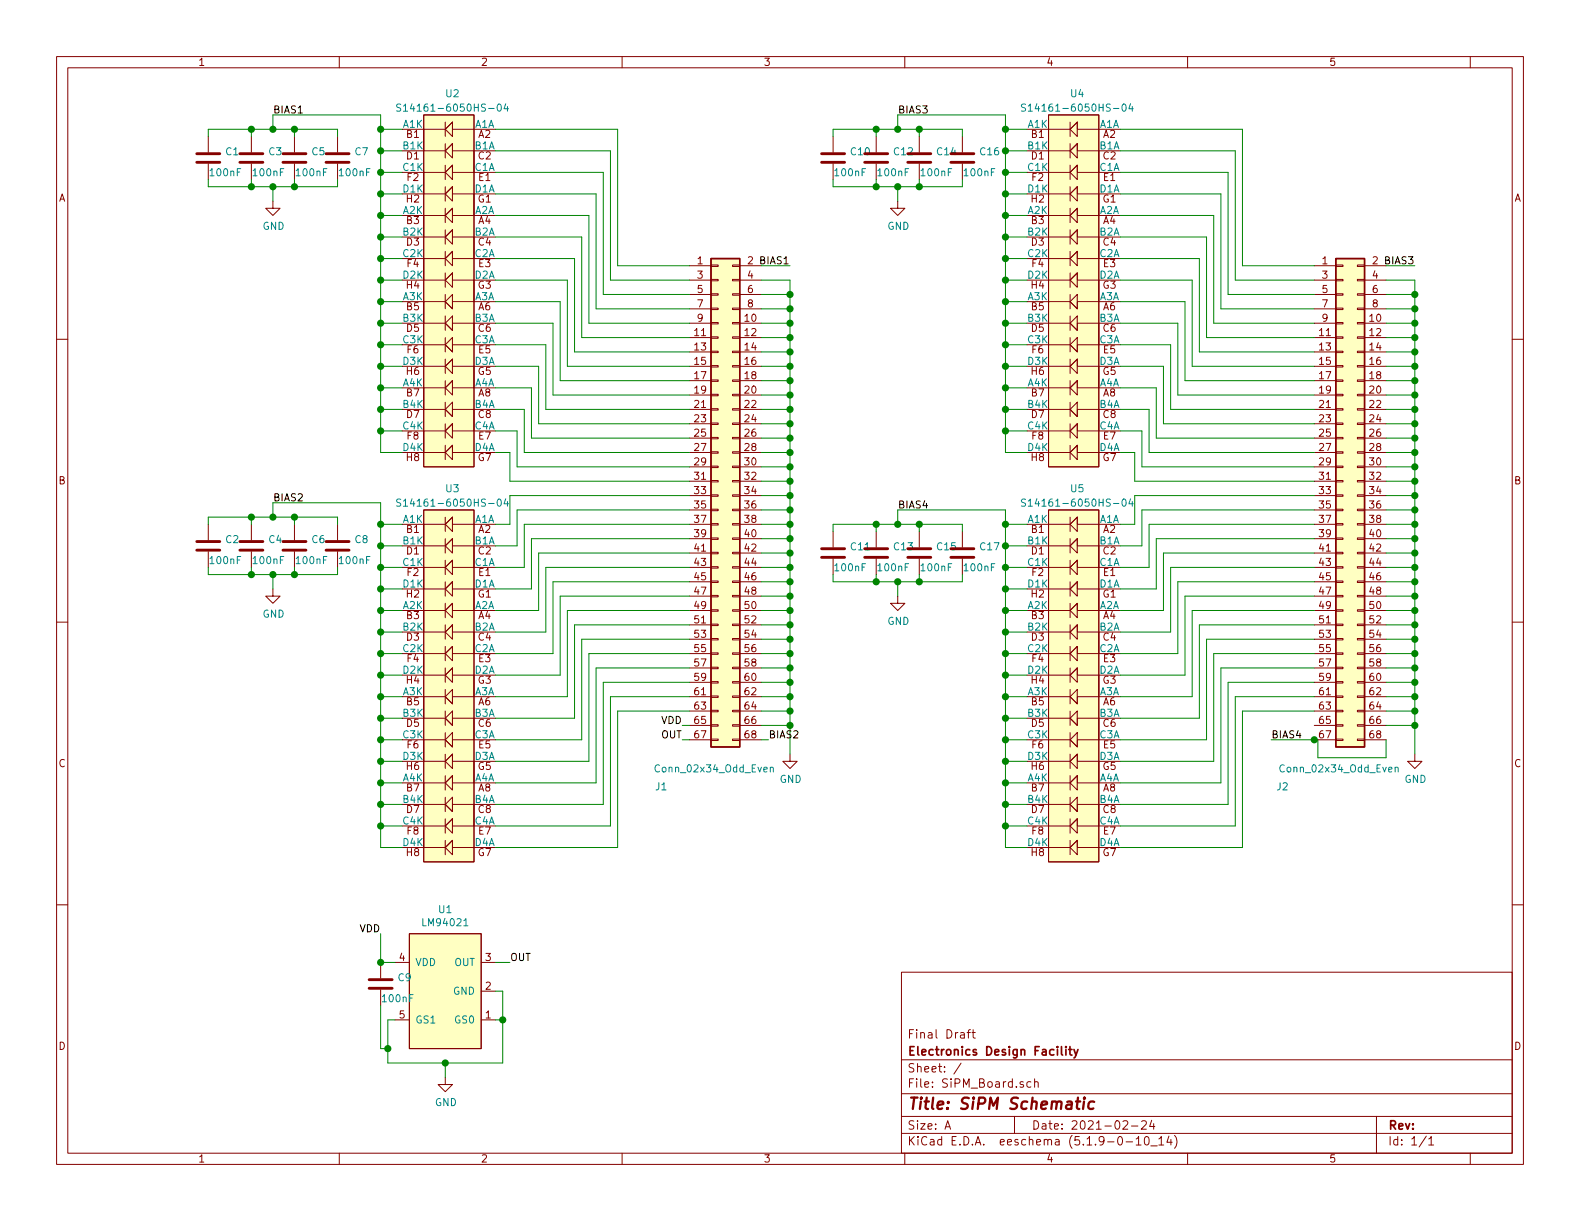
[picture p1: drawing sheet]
EESchema Schematic File Version 4
EELAYER 30 0
EELAYER END
$Descr A 11000 8500
encoding utf-8
Sheet 1 1
Title "SiPM Schematic"
Date "2021-02-24"
Rev ""
Comp "Electronics Design Facility"
Comment1 "Final Draft"
Comment2 ""
Comment3 ""
Comment4 ""
$EndDescr
Wire Wire Line
	2650 5750 2650 5900
Connection ~ 2650 5750
Wire Wire Line
	2650 5600 2650 5750
Connection ~ 2650 5600
Wire Wire Line
	2650 5450 2650 5600
Connection ~ 2650 5450
Wire Wire Line
	2650 5300 2650 5450
Connection ~ 2650 5300
Wire Wire Line
	2650 5150 2650 5300
Connection ~ 2650 5150
Connection ~ 2650 5000
Wire Wire Line
	2650 4850 2650 5000
Connection ~ 2650 4850
Wire Wire Line
	2650 4700 2650 4850
Connection ~ 2650 4700
Wire Wire Line
	2650 4550 2650 4700
Connection ~ 2650 4550
Wire Wire Line
	2650 4400 2650 4550
Connection ~ 2650 4400
Wire Wire Line
	2650 4250 2650 4400
Connection ~ 2650 4250
Wire Wire Line
	2650 4100 2650 4250
Connection ~ 2650 4100
Wire Wire Line
	2650 3950 2650 4100
Connection ~ 2650 3950
Connection ~ 2650 3800
Wire Wire Line
	2650 3650 2650 3800
Wire Wire Line
	2650 5150 2650 5000
Wire Wire Line
	3550 3650 3550 3450
Wire Wire Line
	3600 3800 3600 3550
Wire Wire Line
	3650 3950 3650 3650
Wire Wire Line
	3700 4100 3700 3750
Wire Wire Line
	2650 3800 2650 3950
Wire Wire Line
	2650 1650 2800 1650
Wire Wire Line
	2650 3000 2650 3150
Connection ~ 2650 3000
Wire Wire Line
	2650 2850 2650 3000
Connection ~ 2650 2850
Wire Wire Line
	2650 2700 2650 2850
Connection ~ 2650 2700
Wire Wire Line
	2650 2550 2650 2700
Connection ~ 2650 2550
Wire Wire Line
	2650 2400 2650 2550
Connection ~ 2650 2400
Wire Wire Line
	2650 2250 2650 2400
Connection ~ 2650 2250
Wire Wire Line
	2650 2100 2650 2250
Connection ~ 2650 2100
Wire Wire Line
	2650 1950 2650 2100
Connection ~ 2650 1950
Wire Wire Line
	2650 1800 2650 1950
Connection ~ 2650 1800
Wire Wire Line
	2650 1650 2650 1800
Connection ~ 2650 1650
Wire Wire Line
	2650 1500 2650 1650
Connection ~ 2650 1500
Wire Wire Line
	2650 1350 2650 1500
Connection ~ 2650 1350
Wire Wire Line
	2650 1200 2650 1350
Connection ~ 2650 1200
Wire Wire Line
	2650 1050 2650 1200
Connection ~ 2650 1050
Wire Wire Line
	2650 900  2650 1050
Wire Wire Line
	2650 3150 2800 3150
Wire Wire Line
	2650 3000 2800 3000
Wire Wire Line
	2650 2850 2800 2850
Wire Wire Line
	2650 2700 2800 2700
Wire Wire Line
	2650 2550 2800 2550
Wire Wire Line
	2650 2400 2800 2400
Wire Wire Line
	2650 2250 2800 2250
Wire Wire Line
	2650 2100 2800 2100
Wire Wire Line
	2650 1950 2800 1950
Wire Wire Line
	2650 1800 2800 1800
Wire Wire Line
	2650 1500 2800 1500
Wire Wire Line
	2650 1350 2800 1350
Wire Wire Line
	2650 1200 2800 1200
Wire Wire Line
	2650 1050 2800 1050
Wire Wire Line
	2650 900  2800 900 
Wire Wire Line
	3700 2700 3700 3050
Wire Wire Line
	3650 2850 3650 3150
Wire Wire Line
	3600 3000 3600 3250
Wire Wire Line
	3550 3150 3550 3350
Connection ~ 5500 5050
Wire Wire Line
	5500 5050 5500 5250
Wire Wire Line
	5300 1950 5500 1950
Wire Wire Line
	5500 2050 5500 1950
Wire Wire Line
	5500 2150 5500 2050
Wire Wire Line
	4300 1850 4800 1850
Wire Wire Line
	4300 900  4300 1850
Wire Wire Line
	4250 1950 4800 1950
Wire Wire Line
	4250 1050 4250 1950
Wire Wire Line
	4200 2050 4800 2050
Wire Wire Line
	4200 1200 4200 2050
Wire Wire Line
	4150 2150 4800 2150
Wire Wire Line
	4150 1350 4150 2150
Wire Wire Line
	4100 2250 4800 2250
Wire Wire Line
	4100 1500 4100 2250
Wire Wire Line
	4050 2350 4800 2350
Wire Wire Line
	4000 2450 4800 2450
Wire Wire Line
	4000 1800 4000 2450
Wire Wire Line
	3950 2550 4800 2550
Wire Wire Line
	3950 1950 3950 2550
Wire Wire Line
	3900 2650 4800 2650
Wire Wire Line
	3900 2100 3900 2650
Wire Wire Line
	3850 2750 4800 2750
Wire Wire Line
	3850 2250 3850 2750
Wire Wire Line
	3800 2850 4800 2850
Wire Wire Line
	3800 2400 3800 2850
Wire Wire Line
	3750 2950 4800 2950
Wire Wire Line
	3750 2550 3750 2950
Wire Wire Line
	3700 3050 4800 3050
Wire Wire Line
	3650 3150 4800 3150
Wire Wire Line
	3600 3250 4800 3250
Wire Wire Line
	3550 3350 4800 3350
Wire Wire Line
	4300 4950 4800 4950
Wire Wire Line
	4250 4850 4800 4850
Wire Wire Line
	4200 4750 4800 4750
Wire Wire Line
	4150 4650 4800 4650
Wire Wire Line
	4100 4550 4800 4550
Wire Wire Line
	4050 4450 4800 4450
Wire Wire Line
	4000 4350 4800 4350
Wire Wire Line
	3950 4250 4800 4250
Wire Wire Line
	3900 4150 4800 4150
Wire Wire Line
	3850 4050 4800 4050
Wire Wire Line
	3800 3950 4800 3950
Wire Wire Line
	3750 3850 4800 3850
Wire Wire Line
	3700 3750 4800 3750
Wire Wire Line
	3650 3650 4800 3650
Wire Wire Line
	3600 3550 4800 3550
Wire Wire Line
	3550 3450 4800 3450
Wire Wire Line
	4300 5900 4300 4950
Wire Wire Line
	4250 5750 4250 4850
Wire Wire Line
	4200 5600 4200 4750
Wire Wire Line
	4150 5450 4150 4650
Wire Wire Line
	4100 5300 4100 4550
Wire Wire Line
	4050 5150 4050 4450
Wire Wire Line
	4000 5000 4000 4350
Wire Wire Line
	3950 4850 3950 4250
Wire Wire Line
	3900 4700 3900 4150
Wire Wire Line
	3850 4550 3850 4050
Wire Wire Line
	3800 4400 3800 3950
Wire Wire Line
	3750 4250 3750 3850
$Comp
L Connector_Generic:Conn_02x34_Odd_Even J1
U 1 1
P 5000 3450
F 0 "J1" H 4650 1425 50  0000 R CNN
F 1 "Conn_02x34_Odd_Even" H 5400 1550 50  0000 R CNN
F 2 "Arich_SiPM_Footprints:MW-34-03-G-D-245-065-ES" H 5000 3450 50  0001 C CNN
F 3 "http://suddendocs.samtec.com/prints/mw-xx-03-x-d-xxx-xxx-xx-footprint.pdf" H 5000 3450 50  0001 C CNN
F 4 "MW-34-03-G-D-245-065-ES" H 5000 3450 50  0001 C CNN "MFN"
F 5 "Samtec" H 5000 3450 50  0001 C CNN "Supplier"
F 6 "MW-34-03-G-D-245-065-ES" H 5000 3450 50  0001 C CNN "Supplier P/N"
F 7 "$0" H 5000 3450 50  0001 C CNN "Item Cost"
	1    5000 3450
	1    0    0    -1  
$EndComp
Wire Wire Line
	5300 3350 5500 3350
Wire Wire Line
	5300 3850 5500 3850
Wire Wire Line
	5300 5050 5500 5050
Wire Wire Line
	5500 5050 5500 4950
Wire Wire Line
	5300 4950 5500 4950
Connection ~ 5500 4950
Wire Wire Line
	5500 4950 5500 4850
Wire Wire Line
	5300 4850 5500 4850
Connection ~ 5500 4850
Wire Wire Line
	5500 4850 5500 4750
Wire Wire Line
	5300 4750 5500 4750
Connection ~ 5500 4750
Wire Wire Line
	5500 4750 5500 4650
Wire Wire Line
	5300 4650 5500 4650
Connection ~ 5500 4650
Wire Wire Line
	5500 4650 5500 4550
Wire Wire Line
	5300 4550 5500 4550
Connection ~ 5500 4550
Wire Wire Line
	5500 4550 5500 4450
Wire Wire Line
	5300 4450 5500 4450
Connection ~ 5500 4450
Wire Wire Line
	5500 4450 5500 4350
Wire Wire Line
	5300 4350 5500 4350
Connection ~ 5500 4350
Wire Wire Line
	5500 4350 5500 4250
Wire Wire Line
	5300 4250 5500 4250
Connection ~ 5500 4250
Wire Wire Line
	5500 4250 5500 4150
Wire Wire Line
	5300 4150 5500 4150
Connection ~ 5500 4150
Wire Wire Line
	5500 4150 5500 4050
Wire Wire Line
	5300 4050 5500 4050
Connection ~ 5500 4050
Wire Wire Line
	5500 4050 5500 3950
Wire Wire Line
	5300 3950 5500 3950
Connection ~ 5500 3950
Wire Wire Line
	5500 3950 5500 3850
Connection ~ 5500 3850
Wire Wire Line
	5500 3850 5500 3750
Wire Wire Line
	5300 3750 5500 3750
Connection ~ 5500 3750
Wire Wire Line
	5500 3750 5500 3650
Wire Wire Line
	5300 3650 5500 3650
Connection ~ 5500 3650
Wire Wire Line
	5500 3650 5500 3550
Wire Wire Line
	5300 3550 5500 3550
Connection ~ 5500 3550
Wire Wire Line
	5500 3550 5500 3450
Wire Wire Line
	5300 3450 5500 3450
Connection ~ 5500 3450
Wire Wire Line
	5500 3450 5500 3350
Connection ~ 5500 3350
Wire Wire Line
	5500 3350 5500 3250
Wire Wire Line
	5300 3250 5500 3250
Connection ~ 5500 3250
Wire Wire Line
	5500 3250 5500 3150
Wire Wire Line
	5300 3150 5500 3150
Connection ~ 5500 3150
Wire Wire Line
	5500 3150 5500 3050
Wire Wire Line
	5300 3050 5500 3050
Connection ~ 5500 3050
Wire Wire Line
	5500 3050 5500 2950
Wire Wire Line
	5300 2950 5500 2950
Connection ~ 5500 2950
Wire Wire Line
	5500 2950 5500 2850
Wire Wire Line
	5300 2850 5500 2850
Connection ~ 5500 2850
Wire Wire Line
	5500 2850 5500 2750
Wire Wire Line
	5300 2750 5500 2750
Connection ~ 5500 2750
Wire Wire Line
	5500 2750 5500 2650
Wire Wire Line
	5300 2650 5500 2650
Connection ~ 5500 2650
Wire Wire Line
	5500 2650 5500 2550
Wire Wire Line
	5300 2550 5500 2550
Connection ~ 5500 2550
Wire Wire Line
	5500 2550 5500 2450
Wire Wire Line
	5300 2450 5500 2450
Connection ~ 5500 2450
Wire Wire Line
	5500 2450 5500 2350
Wire Wire Line
	5300 2350 5500 2350
Connection ~ 5500 2350
Wire Wire Line
	5500 2350 5500 2250
Wire Wire Line
	5300 2250 5500 2250
Connection ~ 5500 2250
Wire Wire Line
	5500 2250 5500 2150
Wire Wire Line
	5300 2150 5500 2150
Connection ~ 5500 2150
Wire Wire Line
	5300 2050 5500 2050
Connection ~ 5500 2050
$Comp
L power:GND #PWR04
U 1 1
P 5500 5250
F 0 "#PWR04" H 5500 5000 50  0001 C CNN
F 1 "GND" H 5505 5077 50  0000 C CNN
F 2 "" H 5500 5250 50  0001 C CNN
F 3 "" H 5500 5250 50  0001 C CNN
	1    5500 5250
	1    0    0    -1  
$EndComp
Wire Wire Line
	3450 3150 3550 3150
Wire Wire Line
	3450 3000 3600 3000
Wire Wire Line
	3450 2850 3650 2850
Wire Wire Line
	3450 2700 3700 2700
Wire Wire Line
	3450 2550 3750 2550
Wire Wire Line
	3450 2400 3800 2400
Wire Wire Line
	3450 2250 3850 2250
Wire Wire Line
	3450 2100 3900 2100
Wire Wire Line
	3450 1950 3950 1950
Wire Wire Line
	4050 1650 4050 2350
Wire Wire Line
	3450 1800 4000 1800
Wire Wire Line
	3450 1650 4050 1650
Wire Wire Line
	3450 1500 4100 1500
Wire Wire Line
	3450 1350 4150 1350
Wire Wire Line
	3450 1200 4200 1200
Wire Wire Line
	3450 1050 4250 1050
Wire Wire Line
	3450 900  4300 900 
Wire Wire Line
	3450 3650 3550 3650
Wire Wire Line
	3450 3800 3600 3800
Wire Wire Line
	3450 3950 3650 3950
Wire Wire Line
	3450 4100 3700 4100
Wire Wire Line
	3450 4250 3750 4250
Wire Wire Line
	3450 4400 3800 4400
Wire Wire Line
	3450 4550 3850 4550
Wire Wire Line
	3450 4700 3900 4700
Wire Wire Line
	3450 4850 3950 4850
Wire Wire Line
	3450 5000 4000 5000
Wire Wire Line
	3450 5150 4050 5150
Wire Wire Line
	3450 5300 4100 5300
Wire Wire Line
	3450 5450 4150 5450
Wire Wire Line
	3450 5600 4200 5600
Wire Wire Line
	3450 5750 4250 5750
Wire Wire Line
	3450 5900 4300 5900
Wire Wire Line
	7000 5750 7000 5900
Connection ~ 7000 5750
Wire Wire Line
	7000 5600 7000 5750
Connection ~ 7000 5600
Wire Wire Line
	7000 5450 7000 5600
Connection ~ 7000 5450
Wire Wire Line
	7000 5300 7000 5450
Connection ~ 7000 5300
Wire Wire Line
	7000 5150 7000 5300
Connection ~ 7000 5150
Connection ~ 7000 5000
Wire Wire Line
	7000 4850 7000 5000
Connection ~ 7000 4850
Wire Wire Line
	7000 4700 7000 4850
Connection ~ 7000 4700
Wire Wire Line
	7000 4550 7000 4700
Connection ~ 7000 4550
Wire Wire Line
	7000 4400 7000 4550
Connection ~ 7000 4400
Wire Wire Line
	7000 4250 7000 4400
Connection ~ 7000 4250
Wire Wire Line
	7000 4100 7000 4250
Connection ~ 7000 4100
Wire Wire Line
	7000 3950 7000 4100
Connection ~ 7000 3950
Connection ~ 7000 3800
Wire Wire Line
	7000 3650 7000 3800
Wire Wire Line
	7000 5900 7150 5900
Wire Wire Line
	7000 5750 7150 5750
Wire Wire Line
	7000 5600 7150 5600
Wire Wire Line
	7000 5450 7150 5450
Wire Wire Line
	7000 5300 7150 5300
Wire Wire Line
	7000 5150 7150 5150
Wire Wire Line
	7000 5000 7150 5000
Wire Wire Line
	7000 4850 7150 4850
Wire Wire Line
	7000 4700 7150 4700
Wire Wire Line
	7000 4550 7150 4550
Wire Wire Line
	7000 4400 7150 4400
Wire Wire Line
	7000 4250 7150 4250
Wire Wire Line
	7000 4100 7150 4100
Wire Wire Line
	7000 3950 7150 3950
Wire Wire Line
	7000 3800 7150 3800
Wire Wire Line
	7000 3650 7150 3650
$Comp
L Arich_SiPM_Board_Parts:S14161-6050HS-04 U5
U 1 1
P 7500 4600
F 0 "U5" H 7500 5800 50  0000 C CNN
F 1 "S14161-6050HS-04" H 7500 5700 50  0000 C CNN
F 2 "Arich_SiPM_Footprints:S14161-6050HS-04" V 7500 5700 50  0001 C CNN
F 3 "https://www.hamamatsu.com/resources/pdf/ssd/s14160_s14161_series_kapd1064e.pdf" V 7500 5700 50  0001 C CNN
	1    7500 4600
	1    0    0    -1  
$EndComp
Wire Wire Line
	7000 5150 7000 5000
Wire Wire Line
	7900 3650 7900 3450
Wire Wire Line
	7950 3800 7950 3550
Wire Wire Line
	8000 3950 8000 3650
Wire Wire Line
	8050 4100 8050 3750
Wire Wire Line
	7000 3800 7000 3950
Wire Wire Line
	7000 1650 7150 1650
Wire Wire Line
	7000 3000 7000 3150
Connection ~ 7000 3000
Wire Wire Line
	7000 2850 7000 3000
Connection ~ 7000 2850
Wire Wire Line
	7000 2700 7000 2850
Connection ~ 7000 2700
Wire Wire Line
	7000 2550 7000 2700
Connection ~ 7000 2550
Wire Wire Line
	7000 2400 7000 2550
Connection ~ 7000 2400
Wire Wire Line
	7000 2250 7000 2400
Connection ~ 7000 2250
Wire Wire Line
	7000 2100 7000 2250
Connection ~ 7000 2100
Wire Wire Line
	7000 1950 7000 2100
Connection ~ 7000 1950
Wire Wire Line
	7000 1800 7000 1950
Connection ~ 7000 1800
Wire Wire Line
	7000 1650 7000 1800
Connection ~ 7000 1650
Wire Wire Line
	7000 1500 7000 1650
Connection ~ 7000 1500
Wire Wire Line
	7000 1350 7000 1500
Connection ~ 7000 1350
Wire Wire Line
	7000 1200 7000 1350
Connection ~ 7000 1200
Wire Wire Line
	7000 1050 7000 1200
Connection ~ 7000 1050
Wire Wire Line
	7000 900  7000 1050
Wire Wire Line
	7000 3150 7150 3150
Wire Wire Line
	7000 3000 7150 3000
Wire Wire Line
	7000 2850 7150 2850
Wire Wire Line
	7000 2700 7150 2700
Wire Wire Line
	7000 2550 7150 2550
Wire Wire Line
	7000 2400 7150 2400
Wire Wire Line
	7000 2250 7150 2250
Wire Wire Line
	7000 2100 7150 2100
Wire Wire Line
	7000 1950 7150 1950
Wire Wire Line
	7000 1800 7150 1800
Wire Wire Line
	7000 1500 7150 1500
Wire Wire Line
	7000 1350 7150 1350
Wire Wire Line
	7000 1200 7150 1200
Wire Wire Line
	7000 1050 7150 1050
Wire Wire Line
	7000 900  7150 900 
Wire Wire Line
	8050 2700 8050 3050
Wire Wire Line
	8000 2850 8000 3150
Wire Wire Line
	7950 3000 7950 3250
Wire Wire Line
	7900 3150 7900 3350
Connection ~ 9850 5050
Wire Wire Line
	9650 1950 9850 1950
Wire Wire Line
	9850 2050 9850 1950
Wire Wire Line
	9850 2150 9850 2050
Wire Wire Line
	8650 1850 9150 1850
Wire Wire Line
	8650 900  8650 1850
Wire Wire Line
	8600 1950 9150 1950
Wire Wire Line
	8600 1050 8600 1950
Wire Wire Line
	8550 2050 9150 2050
Wire Wire Line
	8550 1200 8550 2050
Wire Wire Line
	8500 2150 9150 2150
Wire Wire Line
	8500 1350 8500 2150
Wire Wire Line
	8450 2250 9150 2250
Wire Wire Line
	8450 1500 8450 2250
Wire Wire Line
	8400 2350 9150 2350
Wire Wire Line
	8350 2450 9150 2450
Wire Wire Line
	8350 1800 8350 2450
Wire Wire Line
	8300 2550 9150 2550
Wire Wire Line
	8300 1950 8300 2550
Wire Wire Line
	8250 2650 9150 2650
Wire Wire Line
	8250 2100 8250 2650
Wire Wire Line
	8200 2750 9150 2750
Wire Wire Line
	8200 2250 8200 2750
Wire Wire Line
	8150 2850 9150 2850
Wire Wire Line
	8150 2400 8150 2850
Wire Wire Line
	8100 2950 9150 2950
Wire Wire Line
	8100 2550 8100 2950
Wire Wire Line
	8050 3050 9150 3050
Wire Wire Line
	8000 3150 9150 3150
Wire Wire Line
	7950 3250 9150 3250
Wire Wire Line
	7900 3350 9150 3350
Wire Wire Line
	8650 4950 9150 4950
Wire Wire Line
	8600 4850 9150 4850
Wire Wire Line
	8550 4750 9150 4750
Wire Wire Line
	8500 4650 9150 4650
Wire Wire Line
	8450 4550 9150 4550
Wire Wire Line
	8400 4450 9150 4450
Wire Wire Line
	8350 4350 9150 4350
Wire Wire Line
	8300 4250 9150 4250
Wire Wire Line
	8250 4150 9150 4150
Wire Wire Line
	8200 4050 9150 4050
Wire Wire Line
	8150 3950 9150 3950
Wire Wire Line
	8100 3850 9150 3850
Wire Wire Line
	8050 3750 9150 3750
Wire Wire Line
	8000 3650 9150 3650
Wire Wire Line
	7950 3550 9150 3550
Wire Wire Line
	7900 3450 9150 3450
Wire Wire Line
	8650 5900 8650 4950
Wire Wire Line
	8600 5750 8600 4850
Wire Wire Line
	8550 5600 8550 4750
Wire Wire Line
	8500 5450 8500 4650
Wire Wire Line
	8450 5300 8450 4550
Wire Wire Line
	8400 5150 8400 4450
Wire Wire Line
	8350 5000 8350 4350
Wire Wire Line
	8300 4850 8300 4250
Wire Wire Line
	8250 4700 8250 4150
Wire Wire Line
	8200 4550 8200 4050
Wire Wire Line
	8150 4400 8150 3950
Wire Wire Line
	8100 4250 8100 3850
$Comp
L Connector_Generic:Conn_02x34_Odd_Even J2
U 1 1
P 9350 3450
F 0 "J2" H 8975 1425 50  0000 R CNN
F 1 "Conn_02x34_Odd_Even" H 9750 1550 50  0000 R CNN
F 2 "Arich_SiPM_Footprints:MW-34-03-G-D-245-065-ES" H 9350 3450 50  0001 C CNN
F 3 "http://suddendocs.samtec.com/prints/mw-xx-03-x-d-xxx-xxx-xx-footprint.pdf" H 9350 3450 50  0001 C CNN
F 4 "MW-34-03-G-D-245-065-ES" H 9350 3450 50  0001 C CNN "MFN"
F 5 "Samtec" H 9350 3450 50  0001 C CNN "Supplier"
F 6 "MW-34-03-G-D-245-065-ES" H 9350 3450 50  0001 C CNN "Supplier P/N"
F 7 "$0" H 9350 3450 50  0001 C CNN "Item Cost"
	1    9350 3450
	1    0    0    -1  
$EndComp
Wire Wire Line
	9650 3350 9850 3350
Wire Wire Line
	9650 3850 9850 3850
Wire Wire Line
	9650 5050 9850 5050
Wire Wire Line
	9850 5050 9850 4950
Wire Wire Line
	9650 4950 9850 4950
Connection ~ 9850 4950
Wire Wire Line
	9850 4950 9850 4850
Wire Wire Line
	9650 4850 9850 4850
Connection ~ 9850 4850
Wire Wire Line
	9850 4850 9850 4750
Wire Wire Line
	9650 4750 9850 4750
Connection ~ 9850 4750
Wire Wire Line
	9850 4750 9850 4650
Wire Wire Line
	9650 4650 9850 4650
Connection ~ 9850 4650
Wire Wire Line
	9850 4650 9850 4550
Wire Wire Line
	9650 4550 9850 4550
Connection ~ 9850 4550
Wire Wire Line
	9850 4550 9850 4450
Wire Wire Line
	9650 4450 9850 4450
Connection ~ 9850 4450
Wire Wire Line
	9850 4450 9850 4350
Wire Wire Line
	9650 4350 9850 4350
Connection ~ 9850 4350
Wire Wire Line
	9850 4350 9850 4250
Wire Wire Line
	9650 4250 9850 4250
Connection ~ 9850 4250
Wire Wire Line
	9850 4250 9850 4150
Wire Wire Line
	9650 4150 9850 4150
Connection ~ 9850 4150
Wire Wire Line
	9850 4150 9850 4050
Wire Wire Line
	9650 4050 9850 4050
Connection ~ 9850 4050
Wire Wire Line
	9850 4050 9850 3950
Wire Wire Line
	9650 3950 9850 3950
Connection ~ 9850 3950
Wire Wire Line
	9850 3950 9850 3850
Connection ~ 9850 3850
Wire Wire Line
	9850 3850 9850 3750
Wire Wire Line
	9650 3750 9850 3750
Connection ~ 9850 3750
Wire Wire Line
	9850 3750 9850 3650
Wire Wire Line
	9650 3650 9850 3650
Connection ~ 9850 3650
Wire Wire Line
	9850 3650 9850 3550
Wire Wire Line
	9650 3550 9850 3550
Connection ~ 9850 3550
Wire Wire Line
	9850 3550 9850 3450
Wire Wire Line
	9650 3450 9850 3450
Connection ~ 9850 3450
Wire Wire Line
	9850 3450 9850 3350
Connection ~ 9850 3350
Wire Wire Line
	9850 3350 9850 3250
Wire Wire Line
	9650 3250 9850 3250
Connection ~ 9850 3250
Wire Wire Line
	9850 3250 9850 3150
Wire Wire Line
	9650 3150 9850 3150
Connection ~ 9850 3150
Wire Wire Line
	9850 3150 9850 3050
Wire Wire Line
	9650 3050 9850 3050
Connection ~ 9850 3050
Wire Wire Line
	9850 3050 9850 2950
Wire Wire Line
	9650 2950 9850 2950
Connection ~ 9850 2950
Wire Wire Line
	9850 2950 9850 2850
Wire Wire Line
	9650 2850 9850 2850
Connection ~ 9850 2850
Wire Wire Line
	9850 2850 9850 2750
Wire Wire Line
	9650 2750 9850 2750
Connection ~ 9850 2750
Wire Wire Line
	9850 2750 9850 2650
Wire Wire Line
	9650 2650 9850 2650
Connection ~ 9850 2650
Wire Wire Line
	9850 2650 9850 2550
Wire Wire Line
	9650 2550 9850 2550
Connection ~ 9850 2550
Wire Wire Line
	9850 2550 9850 2450
Wire Wire Line
	9650 2450 9850 2450
Connection ~ 9850 2450
Wire Wire Line
	9850 2450 9850 2350
Wire Wire Line
	9650 2350 9850 2350
Connection ~ 9850 2350
Wire Wire Line
	9850 2350 9850 2250
Wire Wire Line
	9650 2250 9850 2250
Connection ~ 9850 2250
Wire Wire Line
	9850 2250 9850 2150
Wire Wire Line
	9650 2150 9850 2150
Connection ~ 9850 2150
Wire Wire Line
	9650 2050 9850 2050
Connection ~ 9850 2050
$Comp
L power:GND #PWR07
U 1 1
P 9850 5250
F 0 "#PWR07" H 9850 5000 50  0001 C CNN
F 1 "GND" H 9855 5077 50  0000 C CNN
F 2 "" H 9850 5250 50  0001 C CNN
F 3 "" H 9850 5250 50  0001 C CNN
	1    9850 5250
	1    0    0    -1  
$EndComp
Wire Wire Line
	7800 3150 7900 3150
Wire Wire Line
	8400 1650 8400 2350
Wire Wire Line
	7800 3650 7900 3650
Wire Wire Line
	7800 3800 7950 3800
Wire Wire Line
	7800 3950 8000 3950
Wire Wire Line
	7800 4100 8050 4100
Wire Wire Line
	7800 4250 8100 4250
Wire Wire Line
	7800 4400 8150 4400
Wire Wire Line
	7800 4550 8200 4550
Wire Wire Line
	7800 4700 8250 4700
Wire Wire Line
	7800 4850 8300 4850
Wire Wire Line
	7800 5000 8350 5000
Wire Wire Line
	7800 5150 8400 5150
Wire Wire Line
	7800 5300 8450 5300
Wire Wire Line
	7800 5450 8500 5450
Wire Wire Line
	7800 5600 8550 5600
Wire Wire Line
	7800 5750 8600 5750
Wire Wire Line
	7800 5900 8650 5900
Text Label 4750 5150 2    50   ~ 0
OUT
Wire Wire Line
	5300 5150 5350 5150
Wire Wire Line
	4800 5050 4750 5050
Text Label 4750 5050 2    50   ~ 0
VDD
Text Label 5350 5150 0    50   ~ 0
BIAS2
Wire Wire Line
	9150 5150 8850 5150
Wire Wire Line
	9150 5150 9175 5150
Wire Wire Line
	9175 5150 9175 5275
Wire Wire Line
	9175 5275 9650 5275
Wire Wire Line
	9650 5275 9650 5150
Connection ~ 9150 5150
Text Label 8850 5150 0    50   ~ 0
BIAS4
$Comp
L Arich_SiPM_Board_Parts:S14161-6050HS-04 U2
U 1 1
P 3150 1850
F 0 "U2" H 3150 3050 50  0000 C CNN
F 1 "S14161-6050HS-04" H 3150 2950 50  0000 C CNN
F 2 "Arich_SiPM_Footprints:S14161-6050HS-04" V 3150 2950 50  0001 C CNN
F 3 "https://www.hamamatsu.com/resources/pdf/ssd/s14160_s14161_series_kapd1064e.pdf" V 3150 2950 50  0001 C CNN
	1    3150 1850
	1    0    0    -1  
$EndComp
Text Label 6250 800  0    50   ~ 0
BIAS3
Wire Wire Line
	2650 5900 2800 5900
Wire Wire Line
	2650 5750 2800 5750
Wire Wire Line
	2650 5600 2800 5600
Wire Wire Line
	2650 5450 2800 5450
Wire Wire Line
	2650 5300 2800 5300
Wire Wire Line
	2650 5150 2800 5150
Wire Wire Line
	2650 5000 2800 5000
Wire Wire Line
	2650 4850 2800 4850
Wire Wire Line
	2650 4700 2800 4700
Wire Wire Line
	2650 4550 2800 4550
Wire Wire Line
	2650 4400 2800 4400
Wire Wire Line
	2650 4250 2800 4250
Wire Wire Line
	2650 4100 2800 4100
Wire Wire Line
	2650 3950 2800 3950
Wire Wire Line
	2650 3800 2800 3800
Wire Wire Line
	2650 3650 2800 3650
$Comp
L Arich_SiPM_Board_Parts:S14161-6050HS-04 U3
U 1 1
P 3150 4600
F 0 "U3" H 3150 5800 50  0000 C CNN
F 1 "S14161-6050HS-04" H 3150 5700 50  0000 C CNN
F 2 "Arich_SiPM_Footprints:S14161-6050HS-04" V 3150 5700 50  0001 C CNN
F 3 "https://www.hamamatsu.com/resources/pdf/ssd/s14160_s14161_series_kapd1064e.pdf" V 3150 5700 50  0001 C CNN
	1    3150 4600
	1    0    0    -1  
$EndComp
Text Label 3550 6700 0    50   ~ 0
OUT
$Comp
L Device:C C16
U 1 1
P 6700 1100
F 0 "C16" H 6815 1146 50  0000 L CNN
F 1 "100nF" H 6700 1000 50  0000 L CNN
F 2 "Capacitor_SMD:C_0603_1608Metric_Pad1.08x0.95mm_HandSolder" H 6738 950 50  0001 C CNN
F 3 "http://www.passivecomponent.com/wp-content/uploads/2018/10/MLCC.pdf" H 6700 1100 50  0001 C CNN
F 4 "0603B104K101CT" H 6700 1100 50  0001 C CNN "MFN"
F 5 "Digi-Key" H 6700 1100 50  0001 C CNN "Supplier"
F 6 "1292-1392-1-ND" H 6700 1100 50  0001 C CNN "Supplier P/N"
F 7 "$0.12" H 6700 1100 50  0001 C CNN "Item Cost"
	1    6700 1100
	1    0    0    -1  
$EndComp
$Comp
L Device:C C14
U 1 1
P 6400 1100
F 0 "C14" H 6515 1146 50  0000 L CNN
F 1 "100nF" H 6400 1000 50  0000 L CNN
F 2 "Capacitor_SMD:C_0603_1608Metric_Pad1.08x0.95mm_HandSolder" H 6438 950 50  0001 C CNN
F 3 "http://www.passivecomponent.com/wp-content/uploads/2018/10/MLCC.pdf" H 6400 1100 50  0001 C CNN
F 4 "0603B104K101CT" H 6400 1100 50  0001 C CNN "MFN"
F 5 "Digi-Key" H 6400 1100 50  0001 C CNN "Supplier"
F 6 "1292-1392-1-ND" H 6400 1100 50  0001 C CNN "Supplier P/N"
F 7 "$0.12" H 6400 1100 50  0001 C CNN "Item Cost"
	1    6400 1100
	1    0    0    -1  
$EndComp
Wire Wire Line
	6700 950  6700 900 
Wire Wire Line
	6400 900  6400 950 
Wire Wire Line
	6400 1300 6400 1250
$Comp
L power:GND #PWR05
U 1 1
P 6250 1400
F 0 "#PWR05" H 6250 1150 50  0001 C CNN
F 1 "GND" H 6255 1227 50  0000 C CNN
F 2 "" H 6250 1400 50  0001 C CNN
F 3 "" H 6250 1400 50  0001 C CNN
	1    6250 1400
	1    0    0    -1  
$EndComp
Wire Wire Line
	6700 1250 6700 1300
Wire Wire Line
	7800 3000 7950 3000
Wire Wire Line
	7800 2850 8000 2850
Wire Wire Line
	7800 2700 8050 2700
Wire Wire Line
	7800 2550 8100 2550
Wire Wire Line
	7800 2400 8150 2400
Wire Wire Line
	7800 2250 8200 2250
Wire Wire Line
	7800 2100 8250 2100
Wire Wire Line
	7800 1950 8300 1950
Wire Wire Line
	7800 1800 8350 1800
Wire Wire Line
	7800 1650 8400 1650
Wire Wire Line
	7800 1500 8450 1500
Wire Wire Line
	7800 1350 8500 1350
Wire Wire Line
	7800 1200 8550 1200
Wire Wire Line
	7800 1050 8600 1050
Wire Wire Line
	7800 900  8650 900 
$Comp
L Arich_SiPM_Board_Parts:S14161-6050HS-04 U4
U 1 1
P 7500 1850
F 0 "U4" H 7500 3050 50  0000 C CNN
F 1 "S14161-6050HS-04" H 7500 2950 50  0000 C CNN
F 2 "Arich_SiPM_Footprints:S14161-6050HS-04" V 7500 2950 50  0001 C CNN
F 3 "https://www.hamamatsu.com/resources/pdf/ssd/s14160_s14161_series_kapd1064e.pdf" V 7500 2950 50  0001 C CNN
	1    7500 1850
	1    0    0    -1  
$EndComp
Wire Wire Line
	7000 800  7000 900 
Connection ~ 7000 900 
Text Label 1900 3500 0    50   ~ 0
BIAS2
$Comp
L Device:C C8
U 1 1
P 2350 3800
F 0 "C8" H 2465 3846 50  0000 L CNN
F 1 "100nF" H 2350 3700 50  0000 L CNN
F 2 "Capacitor_SMD:C_0603_1608Metric_Pad1.08x0.95mm_HandSolder" H 2388 3650 50  0001 C CNN
F 3 "http://www.passivecomponent.com/wp-content/uploads/2018/10/MLCC.pdf" H 2350 3800 50  0001 C CNN
F 4 "0603B104K101CT" H 2350 3800 50  0001 C CNN "MFN"
F 5 "Digi-Key" H 2350 3800 50  0001 C CNN "Supplier"
F 6 "1292-1392-1-ND" H 2350 3800 50  0001 C CNN "Supplier P/N"
F 7 "$0.12" H 2350 3800 50  0001 C CNN "Item Cost"
	1    2350 3800
	1    0    0    -1  
$EndComp
$Comp
L Device:C C6
U 1 1
P 2050 3800
F 0 "C6" H 2165 3846 50  0000 L CNN
F 1 "100nF" H 2050 3700 50  0000 L CNN
F 2 "Capacitor_SMD:C_0603_1608Metric_Pad1.08x0.95mm_HandSolder" H 2088 3650 50  0001 C CNN
F 3 "http://www.passivecomponent.com/wp-content/uploads/2018/10/MLCC.pdf" H 2050 3800 50  0001 C CNN
F 4 "0603B104K101CT" H 2050 3800 50  0001 C CNN "MFN"
F 5 "Digi-Key" H 2050 3800 50  0001 C CNN "Supplier"
F 6 "1292-1392-1-ND" H 2050 3800 50  0001 C CNN "Supplier P/N"
F 7 "$0.12" H 2050 3800 50  0001 C CNN "Item Cost"
	1    2050 3800
	1    0    0    -1  
$EndComp
Wire Wire Line
	2350 3650 2350 3600
Wire Wire Line
	2050 3600 2050 3650
Wire Wire Line
	2050 4000 2050 3950
$Comp
L power:GND #PWR02
U 1 1
P 1900 4100
F 0 "#PWR02" H 1900 3850 50  0001 C CNN
F 1 "GND" H 1905 3927 50  0000 C CNN
F 2 "" H 1900 4100 50  0001 C CNN
F 3 "" H 1900 4100 50  0001 C CNN
	1    1900 4100
	1    0    0    -1  
$EndComp
Wire Wire Line
	2350 3950 2350 4000
Wire Wire Line
	2350 950  2350 900 
Wire Wire Line
	2050 900  2050 950 
Wire Wire Line
	2050 1300 2050 1250
$Comp
L power:GND #PWR01
U 1 1
P 1900 1400
F 0 "#PWR01" H 1900 1150 50  0001 C CNN
F 1 "GND" H 1905 1227 50  0000 C CNN
F 2 "" H 1900 1400 50  0001 C CNN
F 3 "" H 1900 1400 50  0001 C CNN
	1    1900 1400
	1    0    0    -1  
$EndComp
Wire Wire Line
	2350 1250 2350 1300
Text Label 6250 3550 0    50   ~ 0
BIAS4
$Comp
L Device:C C17
U 1 1
P 6700 3850
F 0 "C17" H 6815 3896 50  0000 L CNN
F 1 "100nF" H 6700 3750 50  0000 L CNN
F 2 "Capacitor_SMD:C_0603_1608Metric_Pad1.08x0.95mm_HandSolder" H 6738 3700 50  0001 C CNN
F 3 "http://www.passivecomponent.com/wp-content/uploads/2018/10/MLCC.pdf" H 6700 3850 50  0001 C CNN
F 4 "0603B104K101CT" H 6700 3850 50  0001 C CNN "MFN"
F 5 "Digi-Key" H 6700 3850 50  0001 C CNN "Supplier"
F 6 "1292-1392-1-ND" H 6700 3850 50  0001 C CNN "Supplier P/N"
F 7 "$0.12" H 6700 3850 50  0001 C CNN "Item Cost"
	1    6700 3850
	1    0    0    -1  
$EndComp
$Comp
L Device:C C15
U 1 1
P 6400 3850
F 0 "C15" H 6515 3896 50  0000 L CNN
F 1 "100nF" H 6400 3750 50  0000 L CNN
F 2 "Capacitor_SMD:C_0603_1608Metric_Pad1.08x0.95mm_HandSolder" H 6438 3700 50  0001 C CNN
F 3 "http://www.passivecomponent.com/wp-content/uploads/2018/10/MLCC.pdf" H 6400 3850 50  0001 C CNN
F 4 "0603B104K101CT" H 6400 3850 50  0001 C CNN "MFN"
F 5 "Digi-Key" H 6400 3850 50  0001 C CNN "Supplier"
F 6 "1292-1392-1-ND" H 6400 3850 50  0001 C CNN "Supplier P/N"
F 7 "$0.12" H 6400 3850 50  0001 C CNN "Item Cost"
	1    6400 3850
	1    0    0    -1  
$EndComp
Wire Wire Line
	6700 3700 6700 3650
Wire Wire Line
	6400 3650 6400 3700
Wire Wire Line
	6400 4050 6400 4000
Wire Wire Line
	6700 4000 6700 4050
Wire Wire Line
	2650 3500 2650 3650
Connection ~ 2650 3650
Wire Wire Line
	2650 800  2650 900 
Connection ~ 2650 900 
Connection ~ 2650 6700
$Comp
L Device:C C9
U 1 1
P 2650 6850
F 0 "C9" H 2765 6896 50  0000 L CNN
F 1 "100nF" H 2650 6750 50  0000 L CNN
F 2 "Capacitor_SMD:C_0603_1608Metric_Pad1.08x0.95mm_HandSolder" H 2688 6700 50  0001 C CNN
F 3 "http://www.passivecomponent.com/wp-content/uploads/2018/10/MLCC.pdf" H 2650 6850 50  0001 C CNN
F 4 "0603B104K101CT" H 2650 6850 50  0001 C CNN "MFN"
F 5 "Digi-Key" H 2650 6850 50  0001 C CNN "Supplier"
F 6 "1292-1392-1-ND" H 2650 6850 50  0001 C CNN "Supplier P/N"
F 7 "$0.12" H 2650 6850 50  0001 C CNN "Item Cost"
	1    2650 6850
	1    0    0    -1  
$EndComp
Wire Wire Line
	2650 7000 2650 7300
Text Label 2650 6500 2    50   ~ 0
VDD
Wire Wire Line
	3100 7400 3100 7500
$Comp
L Arich_SiPM_Board_Parts:LM94021 U1
U 1 1
P 3100 6900
F 0 "U1" H 3100 6335 50  0000 C CNN
F 1 "LM94021" H 3100 6426 50  0000 C CNN
F 2 "Arich_SiPM_Footprints:Texas_R-PDSO-G6" H 3145 6723 50  0001 C CNN
F 3 "https://www.ti.com/lit/ds/symlink/lm94021.pdf?ts=1612369710364&ref_url=https%253A%252F%252Fwww.ti.com%252Fproduct%252FLM94021" H 3145 6723 50  0001 C CNN
F 4 "LM94021BIMG/NOPB" H 3100 6900 50  0001 C CNN "MFN"
F 5 "Digi-Key" H 3100 6900 50  0001 C CNN "Supplier"
F 6 "LM94021BIMG/NOPBCT-ND" H 3100 6900 50  0001 C CNN "Supplier P/N"
F 7 "$1.28" H 3100 6900 50  0001 C CNN "Item Cost"
	1    3100 6900
	-1   0    0    1   
$EndComp
Wire Wire Line
	3500 6900 3500 7100
Connection ~ 3100 7400
Wire Wire Line
	3500 7400 3100 7400
Wire Wire Line
	2700 7400 3100 7400
Wire Wire Line
	2700 7300 2700 7400
Connection ~ 2700 7300
Wire Wire Line
	2650 7300 2700 7300
Wire Wire Line
	2650 6700 2650 6500
Wire Wire Line
	2650 6700 2750 6700
Connection ~ 3500 7100
Wire Wire Line
	3450 7100 3500 7100
Wire Wire Line
	3450 6900 3500 6900
Wire Wire Line
	2700 7100 2700 7300
Wire Wire Line
	2750 7100 2700 7100
$Comp
L power:GND #PWR03
U 1 1
P 3100 7500
F 0 "#PWR03" H 3100 7250 50  0001 C CNN
F 1 "GND" H 3105 7327 50  0000 C CNN
F 2 "" H 3100 7500 50  0001 C CNN
F 3 "" H 3100 7500 50  0001 C CNN
	1    3100 7500
	1    0    0    -1  
$EndComp
Wire Wire Line
	5300 1850 5500 1850
Text Label 5500 1850 2    50   ~ 0
BIAS1
Wire Wire Line
	7000 3550 7000 3650
Connection ~ 7000 3650
Wire Wire Line
	9850 5050 9850 5250
Wire Wire Line
	9650 1850 9850 1850
Text Label 9850 1850 2    50   ~ 0
BIAS3
$Comp
L power:GND #PWR06
U 1 1
P 6250 4150
F 0 "#PWR06" H 6250 3900 50  0001 C CNN
F 1 "GND" H 6255 3977 50  0000 C CNN
F 2 "" H 6250 4150 50  0001 C CNN
F 3 "" H 6250 4150 50  0001 C CNN
	1    6250 4150
	1    0    0    -1  
$EndComp
Wire Wire Line
	4800 5150 4750 5150
$Comp
L Device:C C3
U 1 1
P 1750 1100
F 0 "C3" H 1865 1146 50  0000 L CNN
F 1 "100nF" H 1750 1000 50  0000 L CNN
F 2 "Capacitor_SMD:C_0603_1608Metric_Pad1.08x0.95mm_HandSolder" H 1788 950 50  0001 C CNN
F 3 "http://www.passivecomponent.com/wp-content/uploads/2018/10/MLCC.pdf" H 1750 1100 50  0001 C CNN
F 4 "0603B104K101CT" H 1750 1100 50  0001 C CNN "MFN"
F 5 "Digi-Key" H 1750 1100 50  0001 C CNN "Supplier"
F 6 "1292-1392-1-ND" H 1750 1100 50  0001 C CNN "Supplier P/N"
F 7 "$0.12" H 1750 1100 50  0001 C CNN "Item Cost"
	1    1750 1100
	1    0    0    -1  
$EndComp
$Comp
L Device:C C1
U 1 1
P 1450 1100
F 0 "C1" H 1565 1146 50  0000 L CNN
F 1 "100nF" H 1450 1000 50  0000 L CNN
F 2 "Capacitor_SMD:C_0603_1608Metric_Pad1.08x0.95mm_HandSolder" H 1488 950 50  0001 C CNN
F 3 "http://www.passivecomponent.com/wp-content/uploads/2018/10/MLCC.pdf" H 1450 1100 50  0001 C CNN
F 4 "0603B104K101CT" H 1450 1100 50  0001 C CNN "MFN"
F 5 "Digi-Key" H 1450 1100 50  0001 C CNN "Supplier"
F 6 "1292-1392-1-ND" H 1450 1100 50  0001 C CNN "Supplier P/N"
F 7 "$0.12" H 1450 1100 50  0001 C CNN "Item Cost"
	1    1450 1100
	1    0    0    -1  
$EndComp
$Comp
L Device:C C4
U 1 1
P 1750 3800
F 0 "C4" H 1865 3846 50  0000 L CNN
F 1 "100nF" H 1750 3700 50  0000 L CNN
F 2 "Capacitor_SMD:C_0603_1608Metric_Pad1.08x0.95mm_HandSolder" H 1788 3650 50  0001 C CNN
F 3 "http://www.passivecomponent.com/wp-content/uploads/2018/10/MLCC.pdf" H 1750 3800 50  0001 C CNN
F 4 "0603B104K101CT" H 1750 3800 50  0001 C CNN "MFN"
F 5 "Digi-Key" H 1750 3800 50  0001 C CNN "Supplier"
F 6 "1292-1392-1-ND" H 1750 3800 50  0001 C CNN "Supplier P/N"
F 7 "$0.12" H 1750 3800 50  0001 C CNN "Item Cost"
	1    1750 3800
	1    0    0    -1  
$EndComp
$Comp
L Device:C C2
U 1 1
P 1450 3800
F 0 "C2" H 1565 3846 50  0000 L CNN
F 1 "100nF" H 1450 3700 50  0000 L CNN
F 2 "Capacitor_SMD:C_0603_1608Metric_Pad1.08x0.95mm_HandSolder" H 1488 3650 50  0001 C CNN
F 3 "http://www.passivecomponent.com/wp-content/uploads/2018/10/MLCC.pdf" H 1450 3800 50  0001 C CNN
F 4 "0603B104K101CT" H 1450 3800 50  0001 C CNN "MFN"
F 5 "Digi-Key" H 1450 3800 50  0001 C CNN "Supplier"
F 6 "1292-1392-1-ND" H 1450 3800 50  0001 C CNN "Supplier P/N"
F 7 "$0.12" H 1450 3800 50  0001 C CNN "Item Cost"
	1    1450 3800
	1    0    0    -1  
$EndComp
$Comp
L Device:C C13
U 1 1
P 6100 3850
F 0 "C13" H 6215 3896 50  0000 L CNN
F 1 "100nF" H 6100 3750 50  0000 L CNN
F 2 "Capacitor_SMD:C_0603_1608Metric_Pad1.08x0.95mm_HandSolder" H 6138 3700 50  0001 C CNN
F 3 "http://www.passivecomponent.com/wp-content/uploads/2018/10/MLCC.pdf" H 6100 3850 50  0001 C CNN
F 4 "0603B104K101CT" H 6100 3850 50  0001 C CNN "MFN"
F 5 "Digi-Key" H 6100 3850 50  0001 C CNN "Supplier"
F 6 "1292-1392-1-ND" H 6100 3850 50  0001 C CNN "Supplier P/N"
F 7 "$0.12" H 6100 3850 50  0001 C CNN "Item Cost"
	1    6100 3850
	1    0    0    -1  
$EndComp
$Comp
L Device:C C11
U 1 1
P 5800 3850
F 0 "C11" H 5915 3896 50  0000 L CNN
F 1 "100nF" H 5800 3750 50  0000 L CNN
F 2 "Capacitor_SMD:C_0603_1608Metric_Pad1.08x0.95mm_HandSolder" H 5838 3700 50  0001 C CNN
F 3 "http://www.passivecomponent.com/wp-content/uploads/2018/10/MLCC.pdf" H 5800 3850 50  0001 C CNN
F 4 "0603B104K101CT" H 5800 3850 50  0001 C CNN "MFN"
F 5 "Digi-Key" H 5800 3850 50  0001 C CNN "Supplier"
F 6 "1292-1392-1-ND" H 5800 3850 50  0001 C CNN "Supplier P/N"
F 7 "$0.12" H 5800 3850 50  0001 C CNN "Item Cost"
	1    5800 3850
	1    0    0    -1  
$EndComp
$Comp
L Device:C C12
U 1 1
P 6100 1100
F 0 "C12" H 6215 1146 50  0000 L CNN
F 1 "100nF" H 6100 1000 50  0000 L CNN
F 2 "Capacitor_SMD:C_0603_1608Metric_Pad1.08x0.95mm_HandSolder" H 6138 950 50  0001 C CNN
F 3 "http://www.passivecomponent.com/wp-content/uploads/2018/10/MLCC.pdf" H 6100 1100 50  0001 C CNN
F 4 "0603B104K101CT" H 6100 1100 50  0001 C CNN "MFN"
F 5 "Digi-Key" H 6100 1100 50  0001 C CNN "Supplier"
F 6 "1292-1392-1-ND" H 6100 1100 50  0001 C CNN "Supplier P/N"
F 7 "$0.12" H 6100 1100 50  0001 C CNN "Item Cost"
	1    6100 1100
	1    0    0    -1  
$EndComp
$Comp
L Device:C C10
U 1 1
P 5800 1100
F 0 "C10" H 5915 1146 50  0000 L CNN
F 1 "100nF" H 5800 1000 50  0000 L CNN
F 2 "Capacitor_SMD:C_0603_1608Metric_Pad1.08x0.95mm_HandSolder" H 5838 950 50  0001 C CNN
F 3 "http://www.passivecomponent.com/wp-content/uploads/2018/10/MLCC.pdf" H 5800 1100 50  0001 C CNN
F 4 "0603B104K101CT" H 5800 1100 50  0001 C CNN "MFN"
F 5 "Digi-Key" H 5800 1100 50  0001 C CNN "Supplier"
F 6 "1292-1392-1-ND" H 5800 1100 50  0001 C CNN "Supplier P/N"
F 7 "$0.12" H 5800 1100 50  0001 C CNN "Item Cost"
	1    5800 1100
	1    0    0    -1  
$EndComp
$Comp
L Device:C C5
U 1 1
P 2050 1100
F 0 "C5" H 2165 1146 50  0000 L CNN
F 1 "100nF" H 2050 1000 50  0000 L CNN
F 2 "Capacitor_SMD:C_0603_1608Metric_Pad1.08x0.95mm_HandSolder" H 2088 950 50  0001 C CNN
F 3 "http://www.passivecomponent.com/wp-content/uploads/2018/10/MLCC.pdf" H 2050 1100 50  0001 C CNN
F 4 "0603B104K101CT" H 2050 1100 50  0001 C CNN "MFN"
F 5 "Digi-Key" H 2050 1100 50  0001 C CNN "Supplier"
F 6 "1292-1392-1-ND" H 2050 1100 50  0001 C CNN "Supplier P/N"
F 7 "$0.12" H 2050 1100 50  0001 C CNN "Item Cost"
	1    2050 1100
	1    0    0    -1  
$EndComp
$Comp
L Device:C C7
U 1 1
P 2350 1100
F 0 "C7" H 2465 1146 50  0000 L CNN
F 1 "100nF" H 2350 1000 50  0000 L CNN
F 2 "Capacitor_SMD:C_0603_1608Metric_Pad1.08x0.95mm_HandSolder" H 2388 950 50  0001 C CNN
F 3 "http://www.passivecomponent.com/wp-content/uploads/2018/10/MLCC.pdf" H 2350 1100 50  0001 C CNN
F 4 "0603B104K101CT" H 2350 1100 50  0001 C CNN "MFN"
F 5 "Digi-Key" H 2350 1100 50  0001 C CNN "Supplier"
F 6 "1292-1392-1-ND" H 2350 1100 50  0001 C CNN "Supplier P/N"
F 7 "$0.12" H 2350 1100 50  0001 C CNN "Item Cost"
	1    2350 1100
	1    0    0    -1  
$EndComp
Wire Wire Line
	1450 950  1450 900 
Wire Wire Line
	1450 900  1750 900 
Wire Wire Line
	1750 950  1750 900 
Connection ~ 1750 900 
Wire Wire Line
	1450 1250 1450 1300
Wire Wire Line
	1450 1300 1750 1300
Connection ~ 2050 1300
Wire Wire Line
	1750 1250 1750 1300
Connection ~ 1750 1300
Wire Wire Line
	1750 1300 1900 1300
Wire Wire Line
	1450 3650 1450 3600
Wire Wire Line
	1450 3600 1750 3600
Connection ~ 2050 3600
Wire Wire Line
	1750 3650 1750 3600
Connection ~ 1750 3600
Wire Wire Line
	1750 3600 1900 3600
Wire Wire Line
	1450 3950 1450 4000
Wire Wire Line
	1450 4000 1750 4000
Connection ~ 2050 4000
Wire Wire Line
	1750 3950 1750 4000
Connection ~ 1750 4000
Wire Wire Line
	1750 4000 1900 4000
Wire Wire Line
	5800 950  5800 900 
Wire Wire Line
	5800 900  6100 900 
Connection ~ 6400 900 
Wire Wire Line
	6100 950  6100 900 
Connection ~ 6100 900 
Wire Wire Line
	6100 900  6250 900 
Wire Wire Line
	5800 1250 5800 1300
Wire Wire Line
	5800 1300 6100 1300
Connection ~ 6400 1300
Wire Wire Line
	6100 1250 6100 1300
Connection ~ 6100 1300
Wire Wire Line
	6100 1300 6250 1300
Wire Wire Line
	5800 3700 5800 3650
Wire Wire Line
	5800 3650 6100 3650
Connection ~ 6400 3650
Wire Wire Line
	6100 3700 6100 3650
Connection ~ 6100 3650
Wire Wire Line
	6100 3650 6250 3650
Wire Wire Line
	5800 4000 5800 4050
Wire Wire Line
	5800 4050 6100 4050
Connection ~ 6400 4050
Wire Wire Line
	6100 4050 6100 4000
Connection ~ 6100 4050
Wire Wire Line
	6100 4050 6250 4050
Wire Wire Line
	3500 7100 3500 7400
Wire Wire Line
	3450 6700 3550 6700
Wire Wire Line
	2050 3600 2350 3600
Wire Wire Line
	2050 4000 2350 4000
Wire Wire Line
	1900 4000 1900 4100
Connection ~ 1900 4000
Wire Wire Line
	1900 4000 2050 4000
Wire Wire Line
	1900 3600 1900 3500
Connection ~ 1900 3600
Wire Wire Line
	1900 3600 2050 3600
Wire Wire Line
	1900 3500 2650 3500
Wire Wire Line
	2050 1300 2350 1300
Wire Wire Line
	1750 900  1900 900 
Text Label 1900 800  0    50   ~ 0
BIAS1
Wire Wire Line
	2350 900  2050 900 
Connection ~ 2050 900 
Wire Wire Line
	1900 900  1900 800 
Wire Wire Line
	1900 800  2650 800 
Connection ~ 1900 900 
Wire Wire Line
	1900 900  2050 900 
Wire Wire Line
	1900 1300 1900 1400
Connection ~ 1900 1300
Wire Wire Line
	1900 1300 2050 1300
Wire Wire Line
	6400 1300 6700 1300
Wire Wire Line
	6400 900  6700 900 
Wire Wire Line
	6250 900  6250 800 
Connection ~ 6250 900 
Wire Wire Line
	6250 900  6400 900 
Wire Wire Line
	6250 800  7000 800 
Wire Wire Line
	6250 1300 6250 1400
Connection ~ 6250 1300
Wire Wire Line
	6250 1300 6400 1300
Wire Wire Line
	6400 4050 6700 4050
Wire Wire Line
	6400 3650 6700 3650
Wire Wire Line
	6250 3650 6250 3550
Connection ~ 6250 3650
Wire Wire Line
	6250 3650 6400 3650
Wire Wire Line
	6250 3550 7000 3550
Wire Wire Line
	6250 4050 6250 4150
Connection ~ 6250 4050
Wire Wire Line
	6250 4050 6400 4050
$EndSCHEMATC
